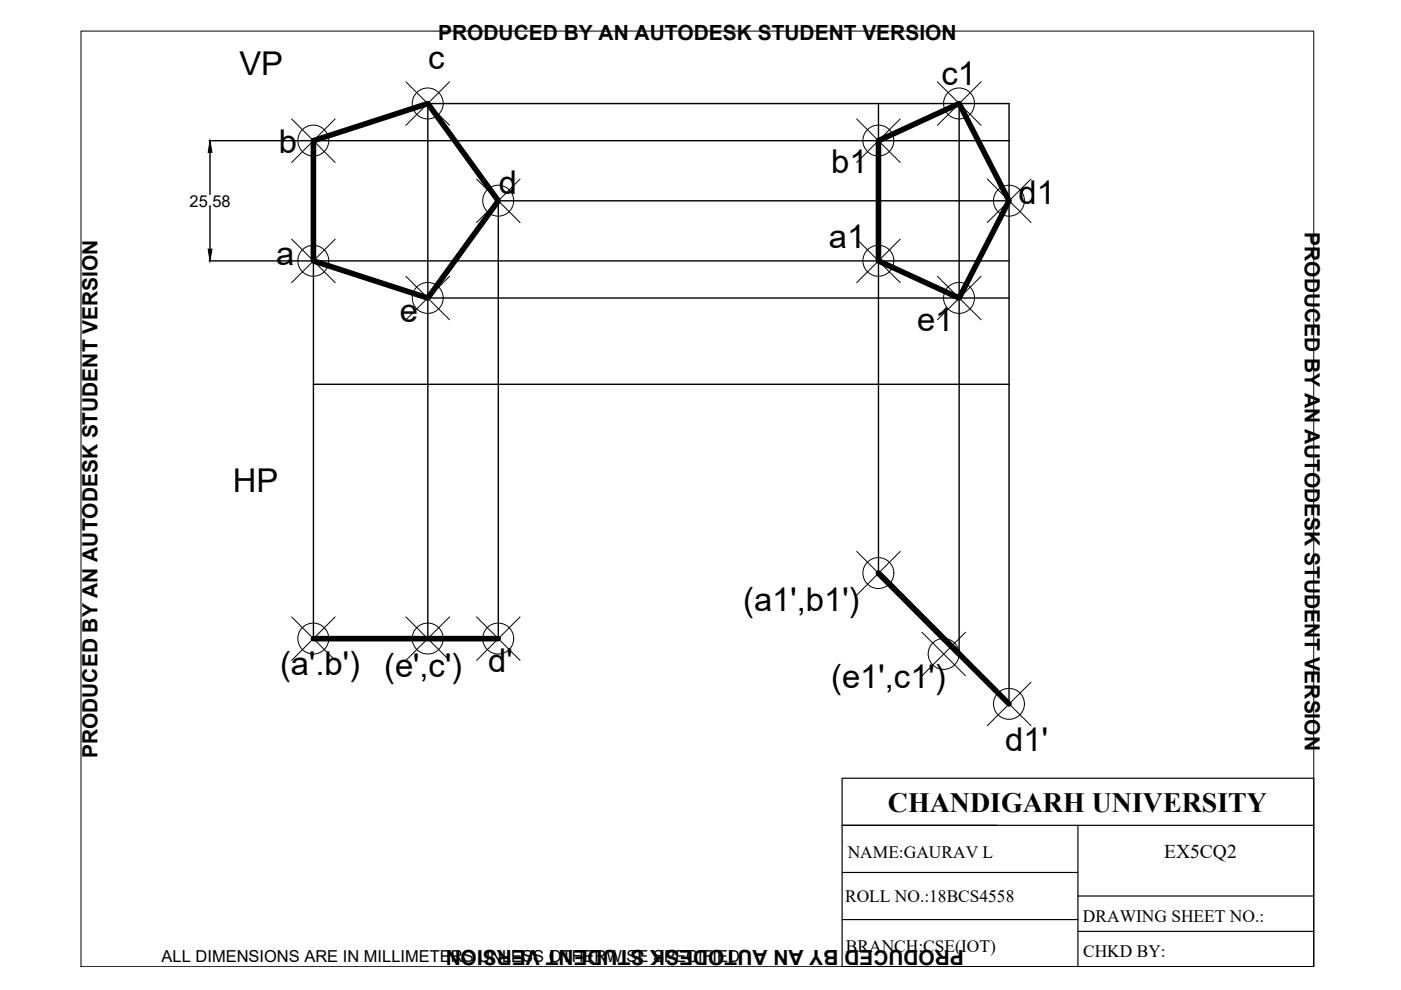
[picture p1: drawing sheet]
<svg xmlns="http://www.w3.org/2000/svg" width="297mm" height="210mm" viewBox="0 0 297 210" stroke-linecap="round" stroke-linejoin="round" font-family="sans-serif">
<!-- layer: thick continuous -->
<path d="M66.4 29.8l24.3-7.8 14.9 20.6-14.9 20.6-24.3-7.9zM186.3 29.8l17.1-7.8 10.5 20.6-10.5 20.6-17.1-7.9zM66.4 135.4h39.2M203.4 138.7l-17.1-17.2 27.6 27.8" fill="none" stroke="#000" stroke-width="1.2"/>
<path d="M44.4 29.8h169.5M44.5 32.3v8.9M186.3 22v99.5M203.4 22v116.7M44.4 55.3h169.5M44.5 43.9v8.9M66.4 55.3v80.1M213.9 42.6h-108.3v92.8M90.7 63.2h123.2M66.4 81.5h147.5M90.7 135.4v-113.4h123.2v127.3" fill="none" stroke="#000" stroke-width=".3"/>
<path d="M44.5 29.8l.4 2.5h-.8zM44.1 52.8h.8l-.4 2.5z" fill="#000" stroke="#000" stroke-width=".21"/>
<g fill="none" stroke="#000" stroke-width=".21">
<path d="M17.2 6.6h261.3v198.4h-261.3zM86 17.3l9.3 9.3M95.3 17.3l-9.3 9.3M198.7 17.3l9.3 9.3M208 17.3l-9.3 9.3M61.8 25.2l9.3 9.2M71.1 25.2l-9.3 9.2M101 38l9.3 9.2M110.3 38l-9.3 9.2M181.6 25.2l9.3 9.2M190.9 25.2l-9.3 9.2M209.3 38l9.3 9.2"/>
<path d="M218.6 38l-9.3 9.2M61.8 50.7l9.3 9.2M71.1 50.7l-9.3 9.2M86 58.6l9.3 9.2M95.3 58.6l-9.3 9.2M181.6 50.7l9.3 9.2M190.9 50.7l-9.3 9.2M198.7 58.6l9.3 9.2M208 58.6l-9.3 9.2M181.6 116.9l9.3 9.3M190.9 116.9l-9.3 9.3M61.8 130.8l9.3 9.2"/>
<path d="M71.1 130.8l-9.3 9.2M86 130.8l9.3 9.2M95.3 130.8l-9.3 9.2M101 130.8l9.3 9.2M110.3 130.8l-9.3 9.2M195.5 134.1l9.2 9.2M204.7 134.1l-9.2 9.2M209.3 144.6l9.3 9.3M218.6 144.6l-9.3 9.3"/>
<circle cx="66.4" cy="29.8" r="3.3"/>
<circle cx="90.7" cy="21.9" r="3.3"/>
<circle cx="186.2" cy="29.8" r="3.3"/>
<circle cx="203.3" cy="21.9" r="3.3"/>
<circle cx="66.4" cy="55.3" r="3.3"/>
<circle cx="105.6" cy="42.6" r="3.3"/>
<circle cx="186.2" cy="55.3" r="3.3"/>
<circle cx="213.9" cy="42.6" r="3.3"/>
<circle cx="90.7" cy="63.2" r="3.3"/>
<circle cx="203.3" cy="63.2" r="3.3"/>
<circle cx="66.4" cy="135.4" r="3.3"/>
<circle cx="90.7" cy="135.4" r="3.3"/>
<circle cx="105.6" cy="135.4" r="3.3"/>
<circle cx="186.2" cy="121.5" r="3.3"/>
<circle cx="200.1" cy="138.6" r="3.3"/>
<circle cx="213.9" cy="149.2" r="3.3"/>
</g>
<!-- layer: 0 -->
<path d="M178.5 165h100v40h-100zM178.5 175h100M228.5 175v30M178.5 195h50M178.5 185h50M228.5 190h50M228.5 197.5h50" fill="none" stroke="#000" stroke-width=".25"/>
<g font-size="7">
<text x="50.7" y="15.9">VP</text>
<text x="90.7" y="14.7">c</text>
<text x="199.6" y="18.1">c1</text>
<text x="59.1" y="32.4">b</text>
<text x="105.7" y="41">d</text>
<text x="176.2" y="36.7">b1</text>
<text x="215.9" y="43.2">d1</text>
<text x="175.8" y="52.6">a1</text>
<text x="58.5" y="56.3">a</text>
<text x="84.8" y="68.3">e</text>
<text x="194.4" y="70.3">e1</text>
<text x="49.4" y="104.2">HP</text>
<text x="157.6" y="129.5">(a1',b1')</text>
<text x="59.4" y="143.2">(a'.b')</text>
<text x="81.4" y="143.5">(e',c')</text>
<text x="103.5" y="142.4">d'</text>
<text x="176.2" y="145.8">(e1',c1')</text>
<text x="213.1" y="159.3">d1'</text>
</g>
<text font-size="5.9" x="188.2" y="172.2">CHANDIGARH UNIVERSITY</text>
<g font-size="4.4">
<text x="92.9" y="8.5">PRODUCED BY AN AUTODESK STUDENT VERSION</text>
<text x="276.6" y="49.3" transform="rotate(90 276.6 49.3)">PRODUCED BY AN AUTODESK STUDENT VERSION</text>
<text x="20.6" y="160.7" transform="rotate(-90 20.6 160.7)">PRODUCED BY AN AUTODESK STUDENT VERSION</text>
<text x="204.4" y="201.5" transform="rotate(180 204.4 201.5)">PRODUCED BY AN AUTODESK STUDENT VERSION</text>
</g>
<text font-size="4.1" x="246.8" y="182">EX5CQ2</text>
<g font-size="3.7">
<text x="179.7" y="182">NAME:GAURAV L</text>
<text x="179.2" y="191.2">ROLL NO.:18BCS4558</text>
<text x="229.6" y="195.4">DRAWING SHEET NO.:</text>
<text x="179.4" y="201.9">BRANCH:CSE(IOT)</text>
<text x="229.6" y="202.8">CHKD BY:</text>
</g>
<g font-size="3.5">
<text x="40.2" y="43.8">25.58</text>
<text x="34.3" y="203.9">ALL DIMENSIONS ARE IN MILLIMETERS UNLESS OTHERWISE SPECIFIED</text>
</g>
</svg>
